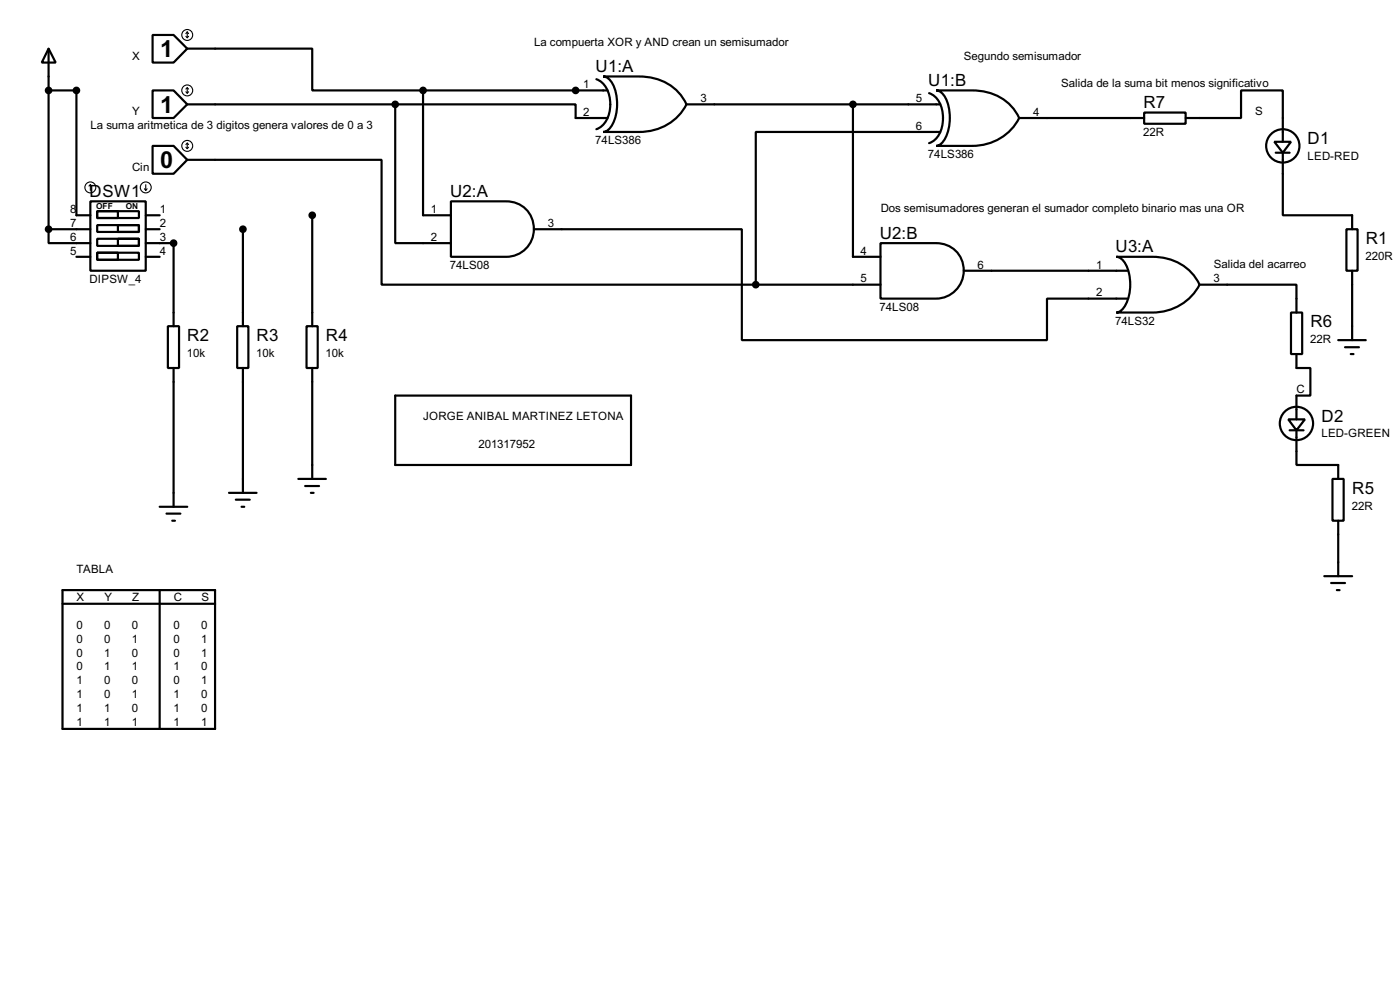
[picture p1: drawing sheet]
<svg xmlns="http://www.w3.org/2000/svg" width="256mm" height="180mm" viewBox="0 0 256 180" stroke-linecap="round" stroke-linejoin="round" font-family="sans-serif">
<g fill="none" stroke="#000" stroke-width=".4">
<path d="M8.9 8.9l1.3 2.6h-2.5zM8.9 8.9v33.1M8.9 16.6h5.1v22.8h2.6M28 6.4h3.8l2.5 2.5-2.5 2.6h-3.8zM28 16.6h3.8l2.5 2.5-2.5 2.5h-3.8zM34.3 8.9h22.9v7.7h20.3M34.3 19.1h38.1M72.4 19.1h33.1v2.5h5.8M72.4 19.1v25.4h10.2M77.5 16.6v22.8h5.1M77.5 16.6h33.8M109.3 14.5a4.6 4.6 0 0 1 2.5 4.6 4.6 4.6 0 0 1-2.5 4.6"/>
<path d="M110.5 14h6.6a9.1 9.1 0 0 1 8.7 5.1 9.5 9.5 0 0 1-8.7 5.1h-6.6a2.3 2.3 0 0 0 1.8-1.5 8.4 8.4 0 0 0-.4-7.9l-.9-.7zM125.8 19.1h46.5M156.3 19.1v27.9h5M170.2 17.1a4.5 4.5 0 0 1 2.6 4.5 4.5 4.5 0 0 1-2.6 4.6M171.5 16.6h6.6a9.1 9.1 0 0 1 8.6 5 9.5 9.5 0 0 1-8.6 5.1h-6.6a2.27 2.27 0 0 0 1.7-1.5 8.5 8.5 0 0 0-.4-7.9l-.8-.7zM16.6 36.9h10.1v12.7h-10.1zM17.8 38.7h7.7v1.2h-7.7zM17.8 38.7h3.8v1.2h-3.8zM26.7 39.4h2.6M28 26.7h3.8l2.5 2.6-2.5 2.5h-3.8zM34.3 29.3h35.6v22.8h68.6M57.2 39.4v20.3"/>
<path d="M82.6 36.9h10.2a5.1 5.1 0 0 1 5 5 5.1 5.1 0 0 1-5 5.1h-10.2zM172.3 24.2h-33.8v27.9M186.7 21.6h22.9M209.6 20.6h7.6v2.1h-7.6zM217.2 21.6h10.2v-5h7.6v9.4M233.5 26h3l-1.5 2zM233.7 28h2.6M235 28v11.4h12.7v2.6M8.9 42v2.5h7.7M8.9 42h7.7M14 47h2.6M17.8 41.2h7.7v1.3h-7.7z"/>
<path d="M17.8 43.7h7.7v1.3h-7.7zM17.8 46.3h7.7v1.3h-7.7zM17.8 46.3h3.8v1.3h-3.8zM21.6 41.2h3.9v1.3h-3.9zM21.6 43.7h3.9v1.3h-3.9zM26.7 42h2.6M26.7 44.5h5.1v15.2M26.7 47h2.6M30.8 59.7h2v7.7h-2zM43.5 59.7h2v7.7h-2zM44.5 42v17.7M56.2 59.7h2v7.7h-2z"/>
<path d="M97.8 42h38.1v20.3h55.9v-7.6h14.8M138.5 52.1h22.8M161.3 44.5h10.2a5.1 5.1 0 0 1 5.1 5.1 5.1 5.1 0 0 1-5.1 5.1h-10.2zM176.6 49.6h30M204.5 47h6.6a9.2 9.2 0 0 1 8.7 5.1 9.6 9.6 0 0 1-8.7 5.1h-6.6a2.32 2.32 0 0 0 1.7-1.5 8.4 8.4 0 0 0-.3-7.9l-.9-.7zM219.8 52.1h17.7v5.1M236.5 57.2h2.1v7.6h-2.1zM246.7 42h2v7.6h-2zM247.7 49.6v12.7M31.8 67.4v25.4M44.5 67.4v22.8M57.2 67.4v20.3"/>
<path d="M72.4 72.4h43.2v12.7h-43.2zM236 76.8h3.1l-1.6 2zM236.3 78.8h2.5M237.5 78.8v6.3h7.7v2.6M237.5 64.8v2.6h2.6v5h-2.6v4.4M245.2 62.3h5M246.4 63.6h2.6M247.5 64.8h.5M29.3 92.8h5M30.5 94h2.6M31.6 95.3h.5M42 90.2h5"/>
<path d="M43.2 91.5h2.6M44.3 92.8h.5M54.7 87.7h5M55.9 89h2.6M57 90.2h.5M244.1 87.7h2.1v7.6h-2.1zM245.2 95.3v10.2M11.5 108h27.9v25.4h-27.9zM11.5 110.5h27.9M29.3 108v25.4M242.6 105.5h5.1M243.9 106.7h2.5"/>
<path d="M244.9 108h.5"/>
<circle cx="235" cy="26.7" r="3.1"/>
<circle cx="237.5" cy="77.5" r="3.1"/>
</g>
<circle cx="105.5" cy="16.6" r=".2" fill="#000"/>
<g fill="none" stroke="#000" stroke-width=".2">
<path d="M34.1 6.7l.2 .2M34.1 16.8l.2 .3M34.3 16.1l-.2 .2M34.3 5.9v1M34.3 16.1v1M34.3 5.9l-.2 .3M34.3 5.9l.3 .3M34.3 16.1l.3 .2M34.6 6.7l-.3 .2M34.6 16.8l-.3 .3M16.6 33.8l-.3 .3M16.6 33.8l.2 .3"/>
<path d="M16.6 33.8v1.1M26.5 34.6l.2 .3M26.7 33.8v1.1M27 34.6l-.3 .3M34.1 27l.2 .2M34.3 26.2v1M34.3 26.2l-.2 .3M34.3 26.2l.3 .3M34.6 27l-.3 .2"/>
<circle cx="34.3" cy="6.4" r="1"/>
<circle cx="34.3" cy="16.6" r="1"/>
<circle cx="16.5" cy="34.3" r="1"/>
<circle cx="26.7" cy="34.3" r="1"/>
<circle cx="34.3" cy="26.7" r="1"/>
</g>
<g fill="#000" stroke="#000" stroke-width=".4">
<circle cx="8.9" cy="16.6" r=".5"/>
<circle cx="14" cy="16.6" r=".5"/>
<circle cx="72.4" cy="19.1" r=".5"/>
<circle cx="77.5" cy="16.6" r=".5"/>
<circle cx="105.4" cy="16.6" r=".5"/>
<circle cx="156.2" cy="19.1" r=".5"/>
<circle cx="57.2" cy="39.4" r=".5"/>
<circle cx="8.9" cy="42" r=".5"/>
<circle cx="31.8" cy="44.5" r=".5"/>
<circle cx="44.5" cy="42" r=".5"/>
<circle cx="138.4" cy="52.1" r=".5"/>
</g>
<g font-size="4.8">
<text x="29.4" y="10.4">1</text>
<text x="29.4" y="20.6">1</text>
<text x="29.4" y="30.8">0</text>
</g>
<g font-size="3.5">
<text x="109.1" y="13.2">U1:A</text>
<text x="170.1" y="15.7">U1:B</text>
<text x="209.5" y="19.8">R7</text>
<text x="239.6" y="26.4">D1</text>
<text x="16.4" y="36">DSW1</text>
<text x="82.5" y="36">U2:A</text>
<text x="161.2" y="43.7">U2:B</text>
<text x="204.4" y="46.2">U3:A</text>
<text x="250.2" y="44.6">R1</text>
<text x="240.1" y="59.9">R6</text>
<text x="34.3" y="62.4">R2</text>
<text x="47" y="62.4">R3</text>
<text x="59.7" y="62.4">R4</text>
<text x="242.1" y="77.2">D2</text>
<text x="247.7" y="90.4">R5</text>
</g>
<g font-size="2.4">
<text x="24.2" y="10.9">X</text>
<text x="97.8" y="8.4">La compuerta XOR y AND crean un semisumador</text>
<text x="176.6" y="10.9">Segundo semisumador</text>
<text x="106.9" y="16.2">1</text>
<text x="194.4" y="16">Salida de la suma bit menos significativo</text>
<text x="16.6" y="23.6">La suma aritmetica de 3 digitos genera valores de 0 a 3</text>
<text x="24.2" y="21.1">Y</text>
<text x="106.9" y="21.2">2</text>
<text x="128.3" y="18.7">3</text>
<text x="167.8" y="18.7">5</text>
<text x="167.8" y="23.8">6</text>
<text x="189.3" y="21.2">4</text>
<text x="229.9" y="21.1">S</text>
<text x="109.1" y="26.4">74LS386</text>
<text x="170" y="28.9">74LS386</text>
<text x="209.4" y="24.9">22R</text>
<text x="239.5" y="29.3">LED-RED</text>
<text x="24.2" y="31.2">Cin</text>
<text x="12.9" y="39">8</text>
<text x="12.9" y="41.6">7</text>
<text x="29.3" y="39">1</text>
<text x="29.3" y="41.6">2</text>
<text x="78.9" y="39">1</text>
<text x="100.4" y="41.6">3</text>
<text x="161.3" y="38.8">Dos semisumadores generan el sumador completo binario mas una OR</text>
<text x="12.9" y="44.1">6</text>
<text x="12.9" y="46.6">5</text>
<text x="29.3" y="44.1">3</text>
<text x="29.3" y="46.6">4</text>
<text x="78.9" y="44.1">2</text>
<text x="157.7" y="46.6">4</text>
<text x="250.2" y="47.6">220R</text>
<text x="16.4" y="51.8">DIPSW_4</text>
<text x="82.4" y="49.2">74LS08</text>
<text x="157.7" y="51.7">5</text>
<text x="179.1" y="49.2">6</text>
<text x="200.8" y="49.2">1</text>
<text x="222.3" y="51.7">3</text>
<text x="222.3" y="49">Salida del acarreo</text>
<text x="161.1" y="56.8">74LS08</text>
<text x="200.8" y="54.3">2</text>
<text x="204.3" y="59.4">74LS32</text>
<text x="34.3" y="65.4">10k</text>
<text x="47" y="65.4">10k</text>
<text x="59.7" y="65.4">10k</text>
<text x="240" y="62.8">22R</text>
<text x="237.5" y="71.9">C</text>
<text x="77.5" y="76.9">JORGE ANIBAL MARTINEZ LETONA</text>
<text x="87.7" y="82.1">201317952</text>
<text x="242.1" y="80.1">LED-GREEN</text>
<text x="247.7" y="93.3">22R</text>
<text x="14" y="104.9">TABLA</text>
<text x="14" y="110">X</text>
<text x="19.1" y="110">Y</text>
<text x="24.2" y="110">Z</text>
<text x="31.8" y="110">C</text>
<text x="36.9" y="110">S</text>
<text x="14" y="115.1">0</text>
<text x="14" y="117.6">0</text>
<text x="19.1" y="115.1">0</text>
<text x="19.1" y="117.6">0</text>
<text x="24.2" y="115.1">0</text>
<text x="24.2" y="117.6">1</text>
<text x="31.8" y="115.1">0</text>
<text x="31.8" y="117.6">0</text>
<text x="36.9" y="115.1">0</text>
<text x="36.9" y="117.6">1</text>
<text x="14" y="120.2">0</text>
<text x="14" y="122.7">0</text>
<text x="14" y="125.2">1</text>
<text x="19.1" y="120.2">1</text>
<text x="19.1" y="122.7">1</text>
<text x="19.1" y="125.2">0</text>
<text x="24.2" y="120.2">0</text>
<text x="24.2" y="122.7">1</text>
<text x="24.2" y="125.2">0</text>
<text x="31.8" y="120.2">0</text>
<text x="31.8" y="122.7">1</text>
<text x="31.8" y="125.2">0</text>
<text x="36.9" y="120.2">1</text>
<text x="36.9" y="122.7">0</text>
<text x="36.9" y="125.2">1</text>
<text x="14" y="127.8">1</text>
<text x="14" y="130.3">1</text>
<text x="19.1" y="127.8">0</text>
<text x="19.1" y="130.3">1</text>
<text x="24.2" y="127.8">1</text>
<text x="24.2" y="130.3">0</text>
<text x="31.8" y="127.8">1</text>
<text x="31.8" y="130.3">1</text>
<text x="36.9" y="127.8">0</text>
<text x="36.9" y="130.3">0</text>
<text x="14" y="132.9">1</text>
<text x="19.1" y="132.9">1</text>
<text x="24.2" y="132.9">1</text>
<text x="31.8" y="132.9">1</text>
<text x="36.9" y="132.9">1</text>
</g>
<g font-size="1.7">
<text x="17.6" y="38.3">OFF</text>
<text x="23.1" y="38.3">ON</text>
</g>
</svg>
